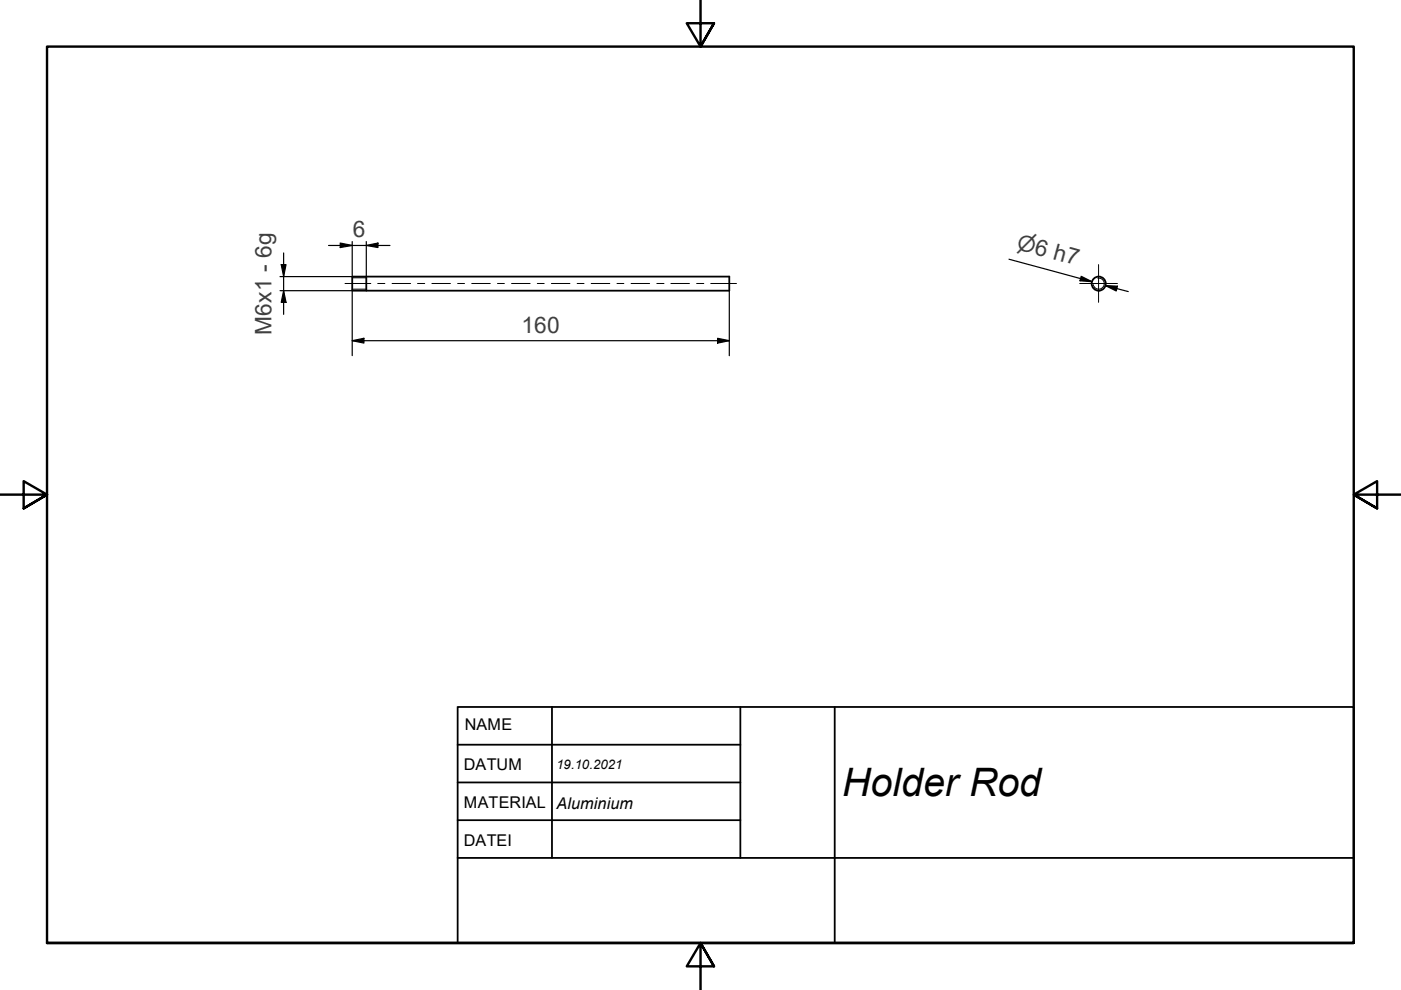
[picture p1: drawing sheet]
<svg xmlns="http://www.w3.org/2000/svg" width="297mm" height="210mm" viewBox="0 0 297 210" stroke-linecap="round" stroke-linejoin="round" font-family="sans-serif">
<!-- layer: Sichtbare Kanten(DIN) -->
<g fill="none" stroke="#000" stroke-width=".38">
<path d="M74.7 58.6h79.9v3h-79.9zM77.7 58.6v3M97 149.9h190v50h-190zM97 157.9h60M117 149.9v32M157 149.9v32M177 149.9v50M97 165.9h60M97 173.9h60M97 181.9h80"/>
<circle cx="232.9" cy="60.1" r="1.49"/>
</g>
<!-- layer: Gewinde(DIN) -->
<path d="M74.7 58.9h3M232.7 59a1.17 1.17 0 0 1 1.4 .9 1.17 1.17 0 0 1-.9 1.4 1.17 1.17 0 0 1-1.4-1M74.7 61.3h3" fill="none" stroke="#000" stroke-width=".21"/>
<!-- layer: Rahmen_0 -->
<path d="M148.5 -.1v10l-2.9-5h5.8l-2.9 5 2.9-5M0 104.9h10l-5-2.9v5.8l5-2.9-5 2.9M297 104.9h-10l5-2.9v5.8l-5-2.9 5 2.9M10 199.9v-190h277v190h-277h277M151.4 204.9l-2.9-5 2.9 5h-5.8l2.9-5v10" fill="none" stroke="#000" stroke-width=".51"/>
<!-- layer: Skizziergeometrie(DIN) -->
<path d="M177 181.9h110" fill="none" stroke="#000" stroke-width=".38"/>
<!-- layer: Symbole(DIN) -->
<path d="M59.4 58.6h15.3M59.6 56.1h1l-.5 2.5zM60.1 53.6v13M59.4 61.6h15.3M60.1 61.6l.5 2.5h-1z" fill="none" stroke="#000" stroke-width=".25"/>
<path d="M59.6 56.1h1l-.5 2.5zM60.1 61.6l.5 2.5h-1z" fill="#000"/>
<g fill="none" stroke="#000" stroke-width=".25">
<path d="M69.7 52h13M72.1 51.5l2.6 .5-2.6 .5zM74.7 51.2v7.4M77.7 52l2.4-.5v1zM77.7 51.2v7.4M213.9 55l17.6 4.7-2.4-.6M229.2 58.6l2.3 1.1-2.5-.2zM74.7 72.2l2.5-.5v1zM74.7 61.6v13.8M74.7 72.2h79.9M152.1 71.7l2.5 .5-2.5 .5zM154.6 61.6v13.8"/>
<path d="M234.4 60.6l2.5 .1-.2 1zM234.4 60.6l4.8 1.2"/>
</g>
<path d="M72.1 51.5l2.6 .5-2.6 .5zM77.7 52l2.4-.5v1zM229.2 58.6l2.3 1.1-2.5-.2zM74.7 72.2l2.5-.5v1zM152.1 71.7l2.5 .5-2.5 .5zM234.4 60.6l2.5 .1-.2 1z" fill="#000"/>
<!-- layer: Mittellinie(DIN) -->
<g fill="none" stroke="#000" stroke-width=".21">
<path d="M73.2 60.1h5.4M80.1 60.1h1.5M83.1 60.1h4M88.5 60.1h1.5M91.6 60.1h3.9M97 60.1h1.5M100 60.1h3.9M105.5 60.1h1.4M108.5 60.1h3.9M113.9 60.1h1.5M116.9 60.1h3.9M122.4 60.1h1.4"/>
<path d="M125.3 60.1h4M130.8 60.1h1.5M133.8 60.1h3.9M139.3 60.1h1.5M142.2 60.1h4M147.7 60.1h1.5M150.7 60.1h5.4"/>
</g>
<!-- layer: Mittelpunktmarkierung(DIN) -->
<path d="M232.9 56.1v8M228.9 60.1h8" fill="none" stroke="#000" stroke-width=".21"/>
<text font-size="8.3" x="178.6" y="168.7">Holder Rod</text>
<g font-size="4.8" fill="#3f3f3f">
<text x="74.8" y="50.3">6</text>
<text x="57.5" y="71" transform="rotate(-90 57.5 71)">M6x1 - 6g</text>
<text x="110.6" y="70.6">160</text>
</g>
<text font-size="4.6" fill="#3f3f3f" x="215.4" y="52.7" transform="rotate(15 215.4 52.7)">⌀6 h7</text>
<g font-size="3.4">
<text x="98.6" y="154.8">NAME</text>
<text x="98.4" y="163.2">DATUM</text>
<text x="98.4" y="171.4">MATERIAL</text>
<text x="118" y="171.4">Aluminium</text>
<text x="98.4" y="179.4">DATEI</text>
</g>
<text font-size="2.8" x="118" y="163.1">19.10.2021</text>
</svg>
